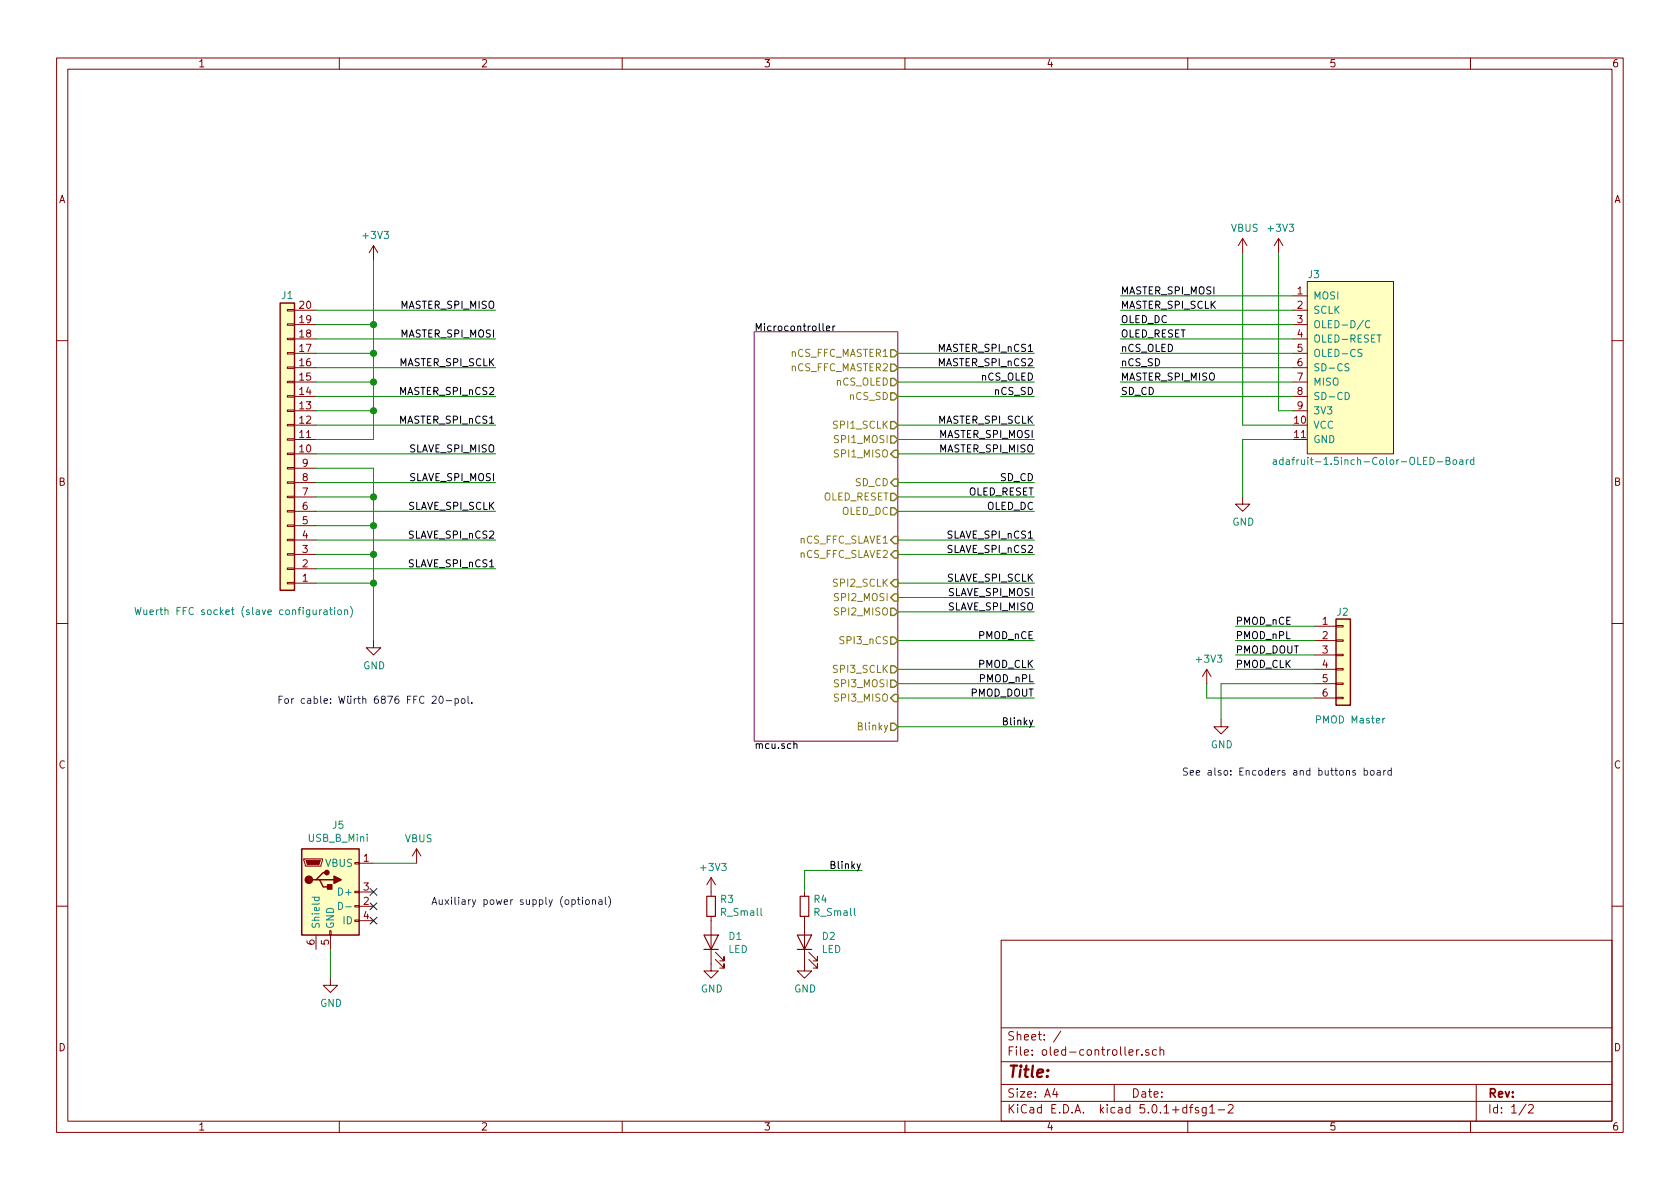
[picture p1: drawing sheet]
EESchema Schematic File Version 4
LIBS:oled-controller-cache
EELAYER 26 0
EELAYER END
$Descr A4 11693 8268
encoding utf-8
Sheet 1 2
Title ""
Date ""
Rev ""
Comp ""
Comment1 ""
Comment2 ""
Comment3 ""
Comment4 ""
$EndDescr
$Comp
L Matthias:adafruit-1.5inch-Color-OLED-Board J3
U 1 1
P 9400 2550
F 0 "J3" H 9100 3200 50  0000 L CNN
F 1 "adafruit-1.5inch-Color-OLED-Board" H 8850 1900 50  0000 L CNN
F 2 "Matthias:Adafruit-1.5inch-Color-OLED-PCB" H 9200 2600 50  0001 C CNN
F 3 "" H 9200 2600 50  0001 C CNN
	1    9400 2550
	1    0    0    -1  
$EndComp
$Comp
L Connector_Generic:Conn_01x20 J1
U 1 1
P 2000 3150
F 0 "J1" H 2000 2050 50  0000 C CNN
F 1 "Wuerth FFC socket (slave configuration)" H 2300 4250 50  0000 C CNN
F 2 "Matthias:Wuerth_687120149022_1x20-1MP_P0.5mm_Horizontal_Handsolder" H 2000 3150 50  0001 C CNN
F 3 "~" H 2000 3150 50  0001 C CNN
	1    2000 3150
	-1   0    0    1   
$EndComp
Wire Wire Line
	2200 3250 2600 3250
Wire Wire Line
	2600 3250 2600 3450
Wire Wire Line
	2200 3450 2600 3450
Connection ~ 2600 3450
Wire Wire Line
	2600 3450 2600 3650
Wire Wire Line
	2200 3650 2600 3650
Connection ~ 2600 3650
Wire Wire Line
	2600 3650 2600 3850
Wire Wire Line
	2200 3850 2600 3850
Connection ~ 2600 3850
Wire Wire Line
	2600 3850 2600 4050
Wire Wire Line
	2200 4050 2600 4050
Connection ~ 2600 4050
Wire Wire Line
	2600 4050 2600 4450
Wire Wire Line
	2200 3050 2600 3050
Wire Wire Line
	2600 3050 2600 2850
Wire Wire Line
	2200 2850 2600 2850
Connection ~ 2600 2850
Wire Wire Line
	2600 2850 2600 2650
Wire Wire Line
	2200 2650 2600 2650
Connection ~ 2600 2650
Wire Wire Line
	2600 2650 2600 2450
Wire Wire Line
	2200 2450 2600 2450
Connection ~ 2600 2450
Wire Wire Line
	2600 2450 2600 2250
Wire Wire Line
	2200 2250 2600 2250
Connection ~ 2600 2250
Wire Wire Line
	2600 2250 2600 1800
$Comp
L power:+3V3 #PWR0101
U 1 1
P 8900 1750
F 0 "#PWR0101" H 8900 1600 50  0001 C CNN
F 1 "+3V3" H 8915 1923 50  0000 C CNN
F 2 "" H 8900 1750 50  0001 C CNN
F 3 "" H 8900 1750 50  0001 C CNN
	1    8900 1750
	1    0    0    -1  
$EndComp
$Comp
L power:GND #PWR0102
U 1 1
P 2600 4450
F 0 "#PWR0102" H 2600 4200 50  0001 C CNN
F 1 "GND" H 2605 4277 50  0000 C CNN
F 2 "" H 2600 4450 50  0001 C CNN
F 3 "" H 2600 4450 50  0001 C CNN
	1    2600 4450
	1    0    0    -1  
$EndComp
Text Notes 3300 4900 2    50   ~ 0
For cable: Würth 6876 FFC 20-pol.
Wire Wire Line
	2200 2950 3450 2950
Wire Wire Line
	2200 2750 3450 2750
Wire Wire Line
	2200 2550 3450 2550
Wire Wire Line
	2200 2350 3450 2350
Wire Wire Line
	2200 2150 3450 2150
Wire Wire Line
	2200 3950 3450 3950
Wire Wire Line
	2200 3750 3450 3750
Wire Wire Line
	2200 3550 3450 3550
Wire Wire Line
	2200 3350 3450 3350
Wire Wire Line
	2200 3150 3450 3150
Text Label 3450 3950 2    50   ~ 0
SLAVE_SPI_nCS1
Text Label 3450 3750 2    50   ~ 0
SLAVE_SPI_nCS2
Text Label 3450 3550 2    50   ~ 0
SLAVE_SPI_SCLK
Text Label 3450 3350 2    50   ~ 0
SLAVE_SPI_MOSI
Text Label 3450 3150 2    50   ~ 0
SLAVE_SPI_MISO
Text Label 3450 2550 2    50   ~ 0
MASTER_SPI_SCLK
Text Label 3450 2950 2    50   ~ 0
MASTER_SPI_nCS1
Text Label 3450 2350 2    50   ~ 0
MASTER_SPI_MOSI
Text Label 3450 2750 2    50   ~ 0
MASTER_SPI_nCS2
Text Label 3450 2150 2    50   ~ 0
MASTER_SPI_MISO
Wire Wire Line
	9000 2050 7800 2050
Wire Wire Line
	9000 2150 7800 2150
Wire Wire Line
	9000 2250 7800 2250
Wire Wire Line
	9000 2350 7800 2350
Wire Wire Line
	9000 2450 7800 2450
Wire Wire Line
	9000 2550 7800 2550
Wire Wire Line
	9000 2650 7800 2650
Wire Wire Line
	9000 2750 7800 2750
Wire Wire Line
	9000 2850 8900 2850
Wire Wire Line
	8900 2850 8900 1750
Wire Wire Line
	9000 2950 8650 2950
Wire Wire Line
	8650 2950 8650 1750
Wire Wire Line
	9000 3050 8650 3050
Wire Wire Line
	8650 3050 8650 3450
$Comp
L power:GND #PWR0105
U 1 1
P 8650 3450
F 0 "#PWR0105" H 8650 3200 50  0001 C CNN
F 1 "GND" H 8655 3277 50  0000 C CNN
F 2 "" H 8650 3450 50  0001 C CNN
F 3 "" H 8650 3450 50  0001 C CNN
	1    8650 3450
	1    0    0    -1  
$EndComp
Text Label 7800 2150 0    50   ~ 0
MASTER_SPI_SCLK
Text Label 7800 2050 0    50   ~ 0
MASTER_SPI_MOSI
Text Label 7800 2650 0    50   ~ 0
MASTER_SPI_MISO
Wire Wire Line
	6250 2450 7200 2450
Wire Wire Line
	6250 2550 7200 2550
Wire Wire Line
	6250 2650 7200 2650
Wire Wire Line
	6250 2750 7200 2750
Wire Wire Line
	6250 2950 7200 2950
Wire Wire Line
	6250 3050 7200 3050
Wire Wire Line
	6250 3150 7200 3150
Wire Wire Line
	6250 3350 7200 3350
Wire Wire Line
	6250 3450 7200 3450
Wire Wire Line
	6250 3750 7200 3750
Wire Wire Line
	6250 3850 7200 3850
Wire Wire Line
	6250 4050 7200 4050
Wire Wire Line
	6250 4150 7200 4150
Wire Wire Line
	6250 4250 7200 4250
Wire Wire Line
	6250 4450 7200 4450
Wire Wire Line
	6250 4650 7200 4650
Wire Wire Line
	6250 4750 7200 4750
Wire Wire Line
	6250 4850 7200 4850
$Comp
L Connector_Generic:Conn_01x06 J2
U 1 1
P 9350 4550
F 0 "J2" H 9300 4850 50  0000 L CNN
F 1 "PMOD Master" H 9150 4100 50  0000 L CNN
F 2 "Connector_PinHeader_2.54mm:PinHeader_1x06_P2.54mm_Vertical" H 9350 4550 50  0001 C CNN
F 3 "~" H 9350 4550 50  0001 C CNN
	1    9350 4550
	1    0    0    -1  
$EndComp
Wire Wire Line
	9150 4350 8600 4350
Wire Wire Line
	9150 4450 8600 4450
Wire Wire Line
	9150 4550 8600 4550
Wire Wire Line
	9150 4650 8600 4650
Wire Wire Line
	9150 4750 8500 4750
Text Notes 9700 5400 2    50   ~ 0
See also: Encoders and buttons board
Text Label 8600 4350 0    50   ~ 0
PMOD_nCE
Text Label 8600 4450 0    50   ~ 0
PMOD_nPL
Text Label 8600 4550 0    50   ~ 0
PMOD_DOUT
Text Label 8600 4650 0    50   ~ 0
PMOD_CLK
Wire Wire Line
	8500 4750 8500 5000
$Comp
L power:GND #PWR0106
U 1 1
P 8500 5000
F 0 "#PWR0106" H 8500 4750 50  0001 C CNN
F 1 "GND" H 8505 4827 50  0000 C CNN
F 2 "" H 8500 5000 50  0001 C CNN
F 3 "" H 8500 5000 50  0001 C CNN
	1    8500 5000
	1    0    0    -1  
$EndComp
Wire Wire Line
	8400 4850 8400 4750
Wire Wire Line
	8400 4850 9150 4850
$Comp
L power:+3V3 #PWR0107
U 1 1
P 8400 4750
F 0 "#PWR0107" H 8400 4600 50  0001 C CNN
F 1 "+3V3" H 8415 4923 50  0000 C CNN
F 2 "" H 8400 4750 50  0001 C CNN
F 3 "" H 8400 4750 50  0001 C CNN
	1    8400 4750
	1    0    0    -1  
$EndComp
Text Label 7200 2450 2    50   ~ 0
MASTER_SPI_nCS1
Text Label 7200 2550 2    50   ~ 0
MASTER_SPI_nCS2
Text Label 7800 2450 0    50   ~ 0
nCS_OLED
Text Label 7200 2650 2    50   ~ 0
nCS_OLED
Text Label 7800 2550 0    50   ~ 0
nCS_SD
Text Label 7200 2750 2    50   ~ 0
nCS_SD
Text Label 7200 2950 2    50   ~ 0
MASTER_SPI_SCLK
Text Label 7200 3050 2    50   ~ 0
MASTER_SPI_MOSI
Text Label 7200 3150 2    50   ~ 0
MASTER_SPI_MISO
Text Label 7200 4650 2    50   ~ 0
PMOD_CLK
Text Label 7200 4850 2    50   ~ 0
PMOD_DOUT
Text Label 7200 4750 2    50   ~ 0
PMOD_nPL
Text Label 7200 4450 2    50   ~ 0
PMOD_nCE
$Sheet
S 5250 2300 1000 2850
U 5C795DEE
F0 "Microcontroller" 50
F1 "mcu.sch" 50
F2 "SPI1_SCLK" O R 6250 2950 50 
F3 "SPI1_MOSI" O R 6250 3050 50 
F4 "SPI1_MISO" I R 6250 3150 50 
F5 "nCS_OLED" O R 6250 2650 50 
F6 "SD_CD" I R 6250 3350 50 
F7 "OLED_RESET" O R 6250 3450 50 
F8 "nCS_FFC_SLAVE1" I R 6250 3750 50 
F9 "nCS_SD" O R 6250 2750 50 
F10 "SPI2_SCLK" I R 6250 4050 50 
F11 "nCS_FFC_MASTER1" O R 6250 2450 50 
F12 "nCS_FFC_MASTER2" O R 6250 2550 50 
F13 "SPI2_MOSI" I R 6250 4150 50 
F14 "SPI2_MISO" O R 6250 4250 50 
F15 "SPI3_nCS" O R 6250 4450 50 
F16 "SPI3_SCLK" O R 6250 4650 50 
F17 "SPI3_MISO" I R 6250 4850 50 
F18 "SPI3_MOSI" O R 6250 4750 50 
F19 "nCS_FFC_SLAVE2" I R 6250 3850 50 
F20 "OLED_DC" O R 6250 3550 50 
F21 "Blinky" O R 6250 5050 50 
$EndSheet
Wire Wire Line
	6250 3550 7200 3550
Text Label 7200 3750 2    50   ~ 0
SLAVE_SPI_nCS1
Text Label 7200 3850 2    50   ~ 0
SLAVE_SPI_nCS2
Text Label 7200 4050 2    50   ~ 0
SLAVE_SPI_SCLK
Text Label 7200 4150 2    50   ~ 0
SLAVE_SPI_MOSI
Text Label 7200 4250 2    50   ~ 0
SLAVE_SPI_MISO
Text Label 7800 2750 0    50   ~ 0
SD_CD
Text Label 7200 3350 2    50   ~ 0
SD_CD
Text Label 7800 2250 0    50   ~ 0
OLED_DC
Text Label 7200 3550 2    50   ~ 0
OLED_DC
Text Label 7800 2350 0    50   ~ 0
OLED_RESET
Text Label 7200 3450 2    50   ~ 0
OLED_RESET
$Comp
L Connector:USB_B_Mini J5
U 1 1
P 2300 6200
F 0 "J5" H 2355 6667 50  0000 C CNN
F 1 "USB_B_Mini" H 2355 6576 50  0000 C CNN
F 2 "Connector_USB:USB_Mini-B_Lumberg_2486_01_Horizontal" H 2450 6150 50  0001 C CNN
F 3 "~" H 2450 6150 50  0001 C CNN
	1    2300 6200
	1    0    0    -1  
$EndComp
$Comp
L power:+3V3 #PWR0103
U 1 1
P 2600 1800
F 0 "#PWR0103" H 2600 1650 50  0001 C CNN
F 1 "+3V3" H 2615 1973 50  0000 C CNN
F 2 "" H 2600 1800 50  0001 C CNN
F 3 "" H 2600 1800 50  0001 C CNN
	1    2600 1800
	1    0    0    -1  
$EndComp
$Comp
L power:VBUS #PWR0104
U 1 1
P 8650 1750
F 0 "#PWR0104" H 8650 1600 50  0001 C CNN
F 1 "VBUS" H 8665 1923 50  0000 C CNN
F 2 "" H 8650 1750 50  0001 C CNN
F 3 "" H 8650 1750 50  0001 C CNN
	1    8650 1750
	1    0    0    -1  
$EndComp
$Comp
L power:VBUS #PWR0122
U 1 1
P 2900 6000
F 0 "#PWR0122" H 2900 5850 50  0001 C CNN
F 1 "VBUS" H 2915 6173 50  0000 C CNN
F 2 "" H 2900 6000 50  0001 C CNN
F 3 "" H 2900 6000 50  0001 C CNN
	1    2900 6000
	1    0    0    -1  
$EndComp
$Comp
L power:GND #PWR0123
U 1 1
P 2300 6800
F 0 "#PWR0123" H 2300 6550 50  0001 C CNN
F 1 "GND" H 2305 6627 50  0000 C CNN
F 2 "" H 2300 6800 50  0001 C CNN
F 3 "" H 2300 6800 50  0001 C CNN
	1    2300 6800
	1    0    0    -1  
$EndComp
NoConn ~ 2600 6200
NoConn ~ 2600 6300
NoConn ~ 2600 6400
Wire Wire Line
	2900 6000 2600 6000
Wire Wire Line
	2300 6600 2300 6800
Text Notes 3000 6300 0    50   ~ 0
Auxiliary power supply (optional)
$Comp
L Device:LED D1
U 1 1
P 4950 6550
F 0 "D1" V 4988 6433 50  0000 R CNN
F 1 "LED" V 4897 6433 50  0000 R CNN
F 2 "Diode_SMD:D_0603_1608Metric_Pad1.05x0.95mm_HandSolder" H 4950 6550 50  0001 C CNN
F 3 "~" H 4950 6550 50  0001 C CNN
	1    4950 6550
	0    -1   -1   0   
$EndComp
$Comp
L Device:R_Small R3
U 1 1
P 4950 6300
F 0 "R3" H 4891 6254 50  0000 R CNN
F 1 "R_Small" H 4891 6345 50  0000 R CNN
F 2 "Resistor_SMD:R_0603_1608Metric_Pad1.05x0.95mm_HandSolder" H 4950 6300 50  0001 C CNN
F 3 "~" H 4950 6300 50  0001 C CNN
	1    4950 6300
	-1   0    0    1   
$EndComp
$Comp
L power:GND #PWR0118
U 1 1
P 4950 6700
F 0 "#PWR0118" H 4950 6450 50  0001 C CNN
F 1 "GND" H 4955 6527 50  0000 C CNN
F 2 "" H 4950 6700 50  0001 C CNN
F 3 "" H 4950 6700 50  0001 C CNN
	1    4950 6700
	1    0    0    -1  
$EndComp
$Comp
L power:+3V3 #PWR0119
U 1 1
P 4950 6200
F 0 "#PWR0119" H 4950 6050 50  0001 C CNN
F 1 "+3V3" H 4965 6373 50  0000 C CNN
F 2 "" H 4950 6200 50  0001 C CNN
F 3 "" H 4950 6200 50  0001 C CNN
	1    4950 6200
	1    0    0    -1  
$EndComp
$Comp
L Device:LED D2
U 1 1
P 5600 6550
F 0 "D2" V 5638 6433 50  0000 R CNN
F 1 "LED" V 5547 6433 50  0000 R CNN
F 2 "Diode_SMD:D_0603_1608Metric_Pad1.05x0.95mm_HandSolder" H 5600 6550 50  0001 C CNN
F 3 "~" H 5600 6550 50  0001 C CNN
	1    5600 6550
	0    -1   -1   0   
$EndComp
$Comp
L Device:R_Small R4
U 1 1
P 5600 6300
F 0 "R4" H 5541 6254 50  0000 R CNN
F 1 "R_Small" H 5541 6345 50  0000 R CNN
F 2 "Resistor_SMD:R_0603_1608Metric_Pad1.05x0.95mm_HandSolder" H 5600 6300 50  0001 C CNN
F 3 "~" H 5600 6300 50  0001 C CNN
	1    5600 6300
	-1   0    0    1   
$EndComp
$Comp
L power:GND #PWR0126
U 1 1
P 5600 6700
F 0 "#PWR0126" H 5600 6450 50  0001 C CNN
F 1 "GND" H 5605 6527 50  0000 C CNN
F 2 "" H 5600 6700 50  0001 C CNN
F 3 "" H 5600 6700 50  0001 C CNN
	1    5600 6700
	1    0    0    -1  
$EndComp
Wire Wire Line
	5600 6200 5600 6050
Wire Wire Line
	5600 6050 6000 6050
Text Label 6000 6050 2    50   ~ 0
Blinky
Wire Wire Line
	6250 5050 7200 5050
Text Label 7200 5050 2    50   ~ 0
Blinky
$EndSCHEMATC
